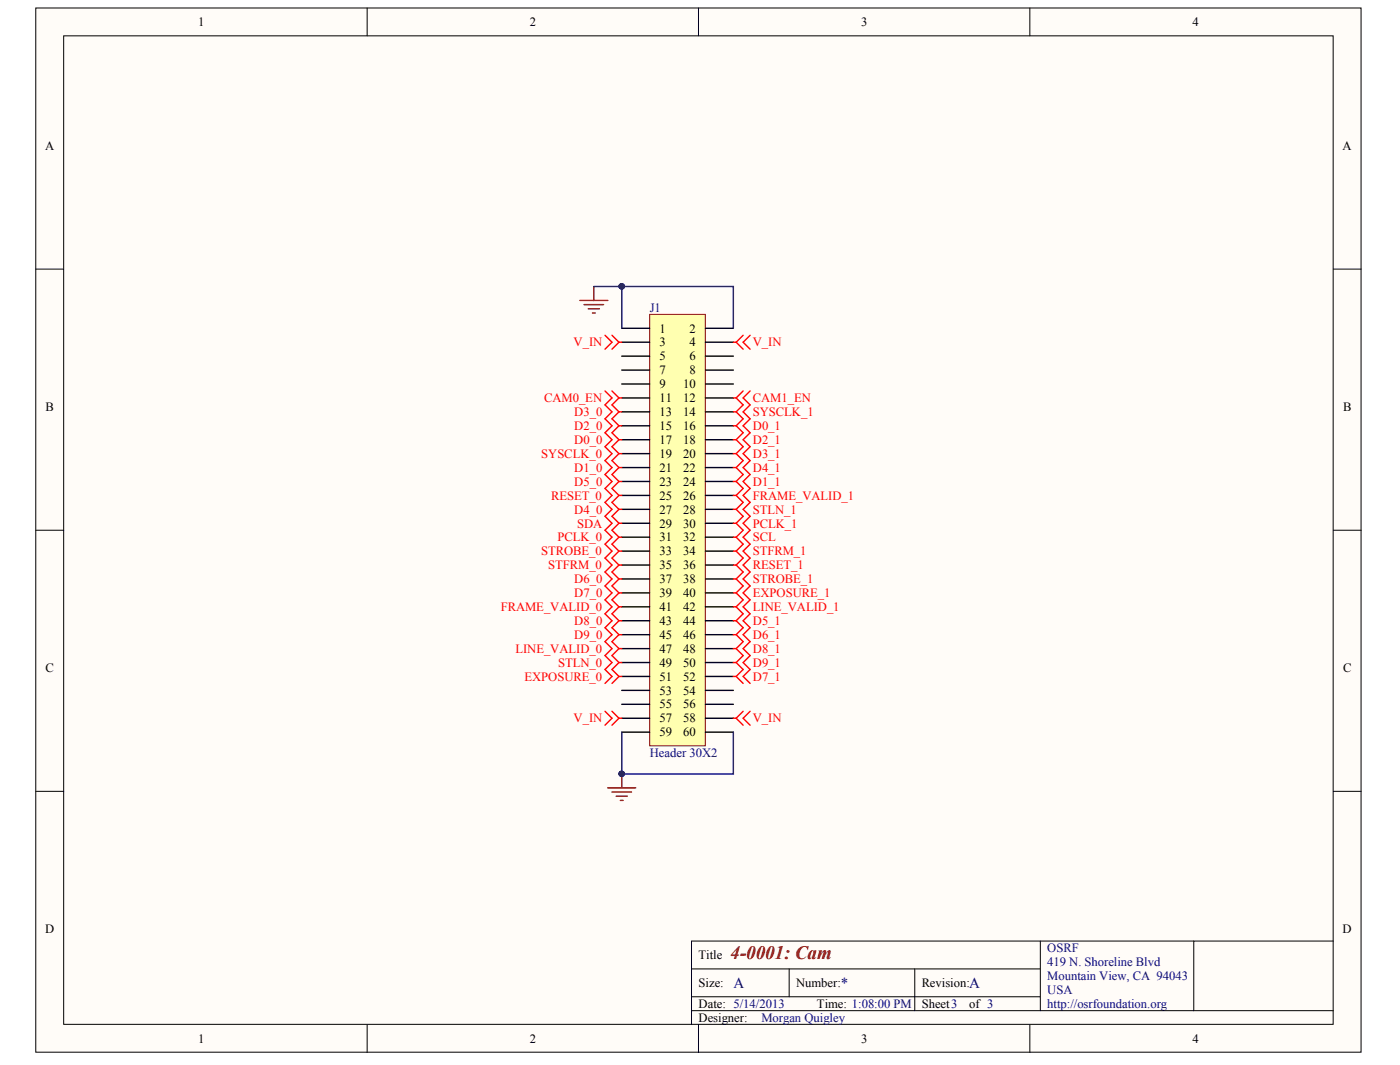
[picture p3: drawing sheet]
<svg xmlns="http://www.w3.org/2000/svg" width="271mm" height="206mm" viewBox="0 0 271 206" stroke-linecap="round" stroke-linejoin="round" font-family="sans-serif">
<g fill="#fffcf8" stroke="#000" stroke-width=".19">
<path d="M6.9 1.5h256.5v202h-256.5z"/>
<path d="M12.3 6.9h245.7v191.3h-245.7z"/>
</g>
<g fill="none" stroke="#000" stroke-width=".19">
<path d="M71 1.5v5.4M135.2 1.5v5.4M199.3 1.5v5.4M6.9 52.1h5.4M258 52.1h5.4M6.9 102.6h5.4M258 102.6h5.4M6.9 153.1h5.4M258 153.1h5.4M71 198.2v5.4M133.8 187.4h67.5M133.8 195.5h124.2"/>
<path d="M133.8 192.8h67.5M135.2 198.2v5.4M152.7 187.4v5.4M177 187.4v8.1M199.3 198.2v5.4M201.3 182v13.5M231 182h-97.2v16.2M258 182h-27v13.5"/>
</g>
<path d="M117.6 152.4h5.4M118.4 153.2h3.8M119.2 154h2.2M120.1 154.8h.5M120.3 149.7v2.7" fill="none" stroke="#800000" stroke-width=".27"/>
<circle cx="120.3" cy="149.7" r=".52" fill="#000080" stroke="#000080" stroke-width=".19"/>
<path d="M125.7 60.8h10.8v83.5h-10.8z" fill="#ffffb0" stroke="#800000" stroke-width=".19"/>
<g fill="none" stroke="#000" stroke-width=".27">
<path d="M120.3 63.5h5.4M120.3 66.2h5.4M120.3 68.9h5.4M120.3 71.6h5.4M120.3 74.3h5.4M120.3 77h5.4M120.3 79.7h5.4M136.5 63.5h5.4M136.5 66.2h5.4M136.5 68.9h5.4M136.5 71.6h5.4M136.5 74.3h5.4"/>
<path d="M136.5 77h5.4M136.5 79.7h5.4M120.3 82.4h5.4M120.3 85.1h5.4M120.3 87.8h5.4M120.3 90.4h5.4M120.3 93.1h5.4M120.3 95.8h5.4M120.3 98.5h5.4M136.5 82.4h5.4M136.5 85.1h5.4M136.5 87.8h5.4"/>
<path d="M136.5 90.4h5.4M136.5 93.1h5.4M136.5 95.8h5.4M136.5 98.5h5.4M120.3 101.2h5.4M120.3 103.9h5.4M120.3 106.6h5.4M120.3 109.3h5.4M120.3 112h5.4M120.3 114.7h5.4M120.3 117.4h5.4M136.5 101.2h5.4"/>
<path d="M136.5 103.9h5.4M136.5 106.6h5.4M136.5 109.3h5.4M136.5 112h5.4M136.5 114.7h5.4M136.5 117.4h5.4M120.3 120.1h5.4M120.3 122.8h5.4M120.3 125.5h5.4M120.3 128.2h5.4M120.3 130.9h5.4M120.3 133.6h5.4"/>
<path d="M120.3 136.2h5.4M120.3 138.9h5.4M136.5 120.1h5.4M136.5 122.8h5.4M136.5 125.5h5.4M136.5 128.2h5.4M136.5 130.9h5.4M136.5 133.6h5.4M136.5 136.2h5.4M136.5 138.9h5.4M120.3 141.6h5.4M136.5 141.6h5.4"/>
</g>
<path d="M114.9 55.4h5.4M120.3 55.4h21.6v8.1M120.3 55.4v8.1M120.3 141.6v8.1h21.6v-8.1" fill="none" stroke="#000080" stroke-width=".27"/>
<g fill="#000080" stroke="#000080" stroke-width=".19">
<circle cx="120.3" cy="149.7" r=".52"/>
<circle cx="120.3" cy="55.4" r=".52"/>
</g>
<g fill="none" stroke="#f00" stroke-width=".27">
<path d="M117.1 64.9l1.3 1.3-1.3 1.4M117.1 75.6l1.3 1.4-1.3 1.3 1.3 1.4-1.3 1.3 1.3 1.4-1.3 1.3 1.3 1.4-1.3 1.3 1.3 1.4-1.3 1.3 1.3 1.3-1.3 1.4 1.3 1.3-1.3 1.4 1.3 1.3-1.3 1.4 1.3 1.3-1.3 1.4 1.3 1.3-1.3 1.4 1.3 1.3-1.3 1.4 1.3 1.3-1.3 1.4 1.3 1.3-1.3 1.4 1.3 1.3-1.3 1.3 1.3 1.4-1.3 1.3 1.3 1.4-1.3 1.3 1.3 1.4-1.3 1.3 1.3 1.4-1.3 1.3 1.3 1.4-1.3 1.3 1.3 1.4-1.3 1.3 1.3 1.4-1.3 1.3M118.4 64.9l1.4 1.3M118.4 75.6l1.4 1.4M119.8 66.2l-1.4 1.4M119.8 66.2h.5M119.8 77l-1.4 1.3 1.4 1.4M119.8 77h.5M119.8 79.7h.5M119.8 79.7l-1.4 1.3 1.4 1.4M141.9 66.2h.6M141.9 77h.6"/>
<path d="M141.9 79.7h.6M142.5 66.2l1.3 1.4M142.5 77l1.3 1.3-1.3 1.4M142.5 79.7l1.3 1.3-1.3 1.4M143.8 64.9l-1.3 1.3M143.8 75.6l-1.3 1.4M145.2 64.9l-1.4 1.3 1.4 1.4M145.2 75.6l-1.4 1.4 1.4 1.3-1.4 1.4 1.4 1.3-1.4 1.4 1.4 1.3-1.4 1.4 1.4 1.3-1.4 1.4 1.4 1.3-1.4 1.3 1.4 1.4-1.4 1.3 1.4 1.4-1.4 1.3 1.4 1.4-1.4 1.3 1.4 1.4-1.4 1.3 1.4 1.4-1.4 1.3 1.4 1.4-1.4 1.3 1.4 1.4-1.4 1.3 1.4 1.4-1.4 1.3 1.4 1.3-1.4 1.4 1.4 1.3-1.4 1.4 1.4 1.3-1.4 1.4 1.4 1.3-1.4 1.4 1.4 1.3-1.4 1.4 1.4 1.3-1.4 1.4 1.4 1.3-1.4 1.4 1.4 1.3M119.8 98.5l-1.4 1.4 1.4 1.3M119.8 90.4l-1.4 1.4 1.4 1.3M119.8 87.8l-1.4 1.3 1.4 1.3M119.8 90.4h.5"/>
<path d="M119.8 82.4h.5M119.8 85.1h.5M119.8 87.8h.5M119.8 95.8h.5M119.8 98.5h.5M119.8 93.1h.5M119.8 85.1l-1.4 1.3 1.4 1.4M119.8 82.4l-1.4 1.3 1.4 1.4M119.8 95.8l-1.4 1.4 1.4 1.3M119.8 93.1l-1.4 1.4 1.4 1.3M141.9 90.4h.6M141.9 82.4h.6"/>
<path d="M141.9 85.1h.6M141.9 87.8h.6M141.9 95.8h.6M141.9 98.5h.6M141.9 93.1h.6M142.5 82.4l1.3 1.3-1.3 1.4M142.5 85.1l1.3 1.3-1.3 1.4M142.5 87.8l1.3 1.3-1.3 1.3M142.5 98.5l1.3 1.4-1.3 1.3M142.5 95.8l1.3 1.4-1.3 1.3M142.5 93.1l1.3 1.4-1.3 1.3M142.5 90.4l1.3 1.4-1.3 1.3"/>
<path d="M119.8 103.9l-1.4 1.4 1.4 1.3M119.8 101.2l-1.4 1.4 1.4 1.3M119.8 103.9h.5M119.8 101.2h.5M119.8 114.7h.5M119.8 117.4h.5M119.8 109.3h.5M119.8 112h.5M119.8 106.6h.5M119.8 106.6l-1.4 1.4 1.4 1.3M119.8 109.3l-1.4 1.4 1.4 1.3M119.8 117.4l-1.4 1.3 1.4 1.4"/>
<path d="M119.8 114.7l-1.4 1.3 1.4 1.4M119.8 112l-1.4 1.3 1.4 1.4M141.9 103.9h.6M141.9 101.2h.6M141.9 114.7h.6M141.9 117.4h.6M141.9 109.3h.6M141.9 112h.6M141.9 106.6h.6M142.5 114.7l1.3 1.3-1.3 1.4M142.5 112l1.3 1.3-1.3 1.4M142.5 117.4l1.3 1.3-1.3 1.4"/>
<path d="M142.5 101.2l1.3 1.4-1.3 1.3M142.5 109.3l1.3 1.4-1.3 1.3M142.5 106.6l1.3 1.4-1.3 1.3M142.5 103.9l1.3 1.4-1.3 1.3M117.1 137.6l1.3 1.3-1.3 1.4M118.4 137.6l1.4 1.3M119.8 138.9h.5M119.8 138.9l-1.4 1.4M119.8 128.2h.5M119.8 130.9h.5M119.8 125.5h.5M119.8 122.8h.5"/>
<path d="M119.8 120.1h.5M119.8 128.2l-1.4 1.3 1.4 1.4M119.8 125.5l-1.4 1.3 1.4 1.4M119.8 130.9l-1.4 1.3M119.8 122.8l-1.4 1.3 1.4 1.4M119.8 120.1l-1.4 1.3 1.4 1.4M141.9 138.9h.6M141.9 128.2h.6M141.9 130.9h.6M141.9 125.5h.6M141.9 122.8h.6M141.9 120.1h.6"/>
<path d="M142.5 138.9l1.3 1.4M142.5 128.2l1.3 1.3-1.3 1.4M142.5 125.5l1.3 1.3-1.3 1.4M142.5 130.9l1.3 1.3M142.5 122.8l1.3 1.3-1.3 1.4M142.5 120.1l1.3 1.3-1.3 1.4M143.8 137.6l-1.3 1.3M145.2 137.6l-1.4 1.3 1.4 1.4"/>
</g>
<path d="M112.2 58.1h5.4M113 58.9h3.8M113.8 59.7h2.2M114.9 55.4v2.7M114.7 60.5h.5" fill="none" stroke="#800000" stroke-width=".27"/>
<text font-size="3.7" fill="#800000" x="141.4" y="185.5">4-0001: Cam</text>
<g font-size="2.9" fill="#000080">
<text x="141.9" y="191.1">A</text>
<text x="162.7" y="191.1">*</text>
<text x="187.6" y="191.1">A</text>
</g>
<g font-size="2.4">
<text x="38.4" y="5.1">1</text>
<text x="102.5" y="5.1">2</text>
<text x="166.6" y="5.1">3</text>
<text x="230.7" y="5.1">4</text>
<text x="8.7" y="29">A</text>
<text x="259.8" y="29">A</text>
<text x="127.6" y="64.3">1</text>
<text x="133.4" y="64.3">2</text>
<text x="127.6" y="67">3</text>
<text x="127.6" y="69.7">5</text>
<text x="133.4" y="67">4</text>
<text x="133.4" y="69.7">6</text>
<text x="127.6" y="72.4">7</text>
<text x="127.6" y="75.1">9</text>
<text x="127.6" y="77.8">11</text>
<text x="132.2" y="75.1">10</text>
<text x="132.2" y="77.8">12</text>
<text x="133.4" y="72.4">8</text>
<text x="8.8" y="79.5">B</text>
<text x="127.6" y="80.5">13</text>
<text x="127.6" y="83.2">15</text>
<text x="132.2" y="80.5">14</text>
<text x="132.2" y="83.2">16</text>
<text x="259.9" y="79.5">B</text>
<text x="127.6" y="85.9">17</text>
<text x="127.6" y="88.6">19</text>
<text x="132.2" y="85.9">18</text>
<text x="132.2" y="88.6">20</text>
<text x="127.6" y="91.3">21</text>
<text x="127.6" y="94">23</text>
<text x="132.2" y="91.3">22</text>
<text x="132.2" y="94">24</text>
<text x="127.6" y="96.7">25</text>
<text x="127.6" y="99.4">27</text>
<text x="132.2" y="96.7">26</text>
<text x="132.2" y="99.4">28</text>
<text x="127.6" y="102">29</text>
<text x="127.6" y="104.7">31</text>
<text x="127.6" y="107.4">33</text>
<text x="132.2" y="102">30</text>
<text x="132.2" y="104.7">32</text>
<text x="132.2" y="107.4">34</text>
<text x="127.6" y="110.1">35</text>
<text x="127.6" y="112.8">37</text>
<text x="132.2" y="110.1">36</text>
<text x="132.2" y="112.8">38</text>
<text x="127.6" y="115.5">39</text>
<text x="127.6" y="118.2">41</text>
<text x="132.2" y="115.5">40</text>
<text x="132.2" y="118.2">42</text>
<text x="127.6" y="120.9">43</text>
<text x="127.6" y="123.6">45</text>
<text x="132.2" y="120.9">44</text>
<text x="132.2" y="123.6">46</text>
<text x="8.8" y="130">C</text>
<text x="127.6" y="126.3">47</text>
<text x="127.6" y="129">49</text>
<text x="127.6" y="131.7">51</text>
<text x="132.2" y="126.3">48</text>
<text x="132.2" y="129">50</text>
<text x="132.2" y="131.7">52</text>
<text x="259.9" y="130">C</text>
<text x="127.6" y="134.4">53</text>
<text x="127.6" y="137.1">55</text>
<text x="132.2" y="134.4">54</text>
<text x="132.2" y="137.1">56</text>
<text x="127.6" y="139.8">57</text>
<text x="127.6" y="142.4">59</text>
<text x="132.2" y="139.8">58</text>
<text x="132.2" y="142.4">60</text>
<text x="8.7" y="180.5">D</text>
<text x="135.2" y="185.5">Title</text>
<text x="259.8" y="180.5">D</text>
<text x="135.2" y="190.9">Size:</text>
<text x="154.1" y="190.9">Number:</text>
<text x="178.4" y="190.9">Revision:</text>
<text x="135.2" y="195">Date: 5/14/2013</text>
<text x="135.2" y="197.7">Designer:</text>
<text x="158.1" y="195">Time: 1:08:00 PM</text>
<text x="178.4" y="195">Sheet3</text>
<text x="187.6" y="195">of 3</text>
<text x="38.4" y="201.7">1</text>
<text x="102.5" y="201.7">2</text>
<text x="166.6" y="201.7">3</text>
<text x="230.7" y="201.7">4</text>
</g>
<g font-size="2.4" fill="#000080">
<text x="125.7" y="60.3">J1</text>
<text x="125.7" y="146.5">Header 30X2</text>
<text x="202.7" y="184.2">OSRF</text>
<text x="202.7" y="186.9">419 N. Shoreline Blvd</text>
<text x="202.7" y="189.6">Mountain View, CA 94043</text>
<text x="147.3" y="197.7">Morgan Quigley</text>
<text x="202.7" y="192.3">USA</text>
<text x="202.7" y="195">http://osrfoundation.org</text>
</g>
<g font-size="2.4" fill="#f00">
<text x="111" y="67">V_IN</text>
<text x="145.7" y="67">V_IN</text>
<text x="105.3" y="77.8">CAM0_EN</text>
<text x="145.7" y="77.8">CAM1_EN</text>
<text x="111.1" y="80.5">D3_0</text>
<text x="111.1" y="83.2">D2_0</text>
<text x="145.7" y="83.2">D0_1</text>
<text x="145.7" y="80.5">SYSCLK_1</text>
<text x="104.8" y="88.6">SYSCLK_0</text>
<text x="111.1" y="85.9">D0_0</text>
<text x="145.7" y="85.9">D2_1</text>
<text x="145.7" y="88.6">D3_1</text>
<text x="111.1" y="91.3">D1_0</text>
<text x="111.1" y="94">D5_0</text>
<text x="145.7" y="94">D1_1</text>
<text x="145.7" y="91.3">D4_1</text>
<text x="106.7" y="96.7">RESET_0</text>
<text x="111.1" y="99.4">D4_0</text>
<text x="145.7" y="96.7">FRAME_VALID_1</text>
<text x="145.7" y="99.4">STLN_1</text>
<text x="104.8" y="107.4">STROBE_0</text>
<text x="107.9" y="104.7">PCLK_0</text>
<text x="111.7" y="102">SDA</text>
<text x="145.7" y="102">PCLK_1</text>
<text x="145.7" y="104.7">SCL</text>
<text x="145.7" y="107.4">STFRM_1</text>
<text x="106.1" y="110.1">STFRM_0</text>
<text x="111.1" y="112.8">D6_0</text>
<text x="145.7" y="110.1">RESET_1</text>
<text x="145.7" y="112.8">STROBE_1</text>
<text x="96.9" y="118.2">FRAME_VALID_0</text>
<text x="111.1" y="115.5">D7_0</text>
<text x="145.7" y="115.5">EXPOSURE_1</text>
<text x="145.7" y="118.2">LINE_VALID_1</text>
<text x="111.1" y="123.6">D9_0</text>
<text x="111.1" y="120.9">D8_0</text>
<text x="145.7" y="123.6">D6_1</text>
<text x="145.7" y="120.9">D5_1</text>
<text x="99.7" y="126.3">LINE_VALID_0</text>
<text x="101.5" y="131.7">EXPOSURE_0</text>
<text x="108" y="129">STLN_0</text>
<text x="145.7" y="129">D9_1</text>
<text x="145.7" y="131.7">D7_1</text>
<text x="145.7" y="126.3">D8_1</text>
<text x="111" y="139.8">V_IN</text>
<text x="145.7" y="139.8">V_IN</text>
</g>
</svg>
